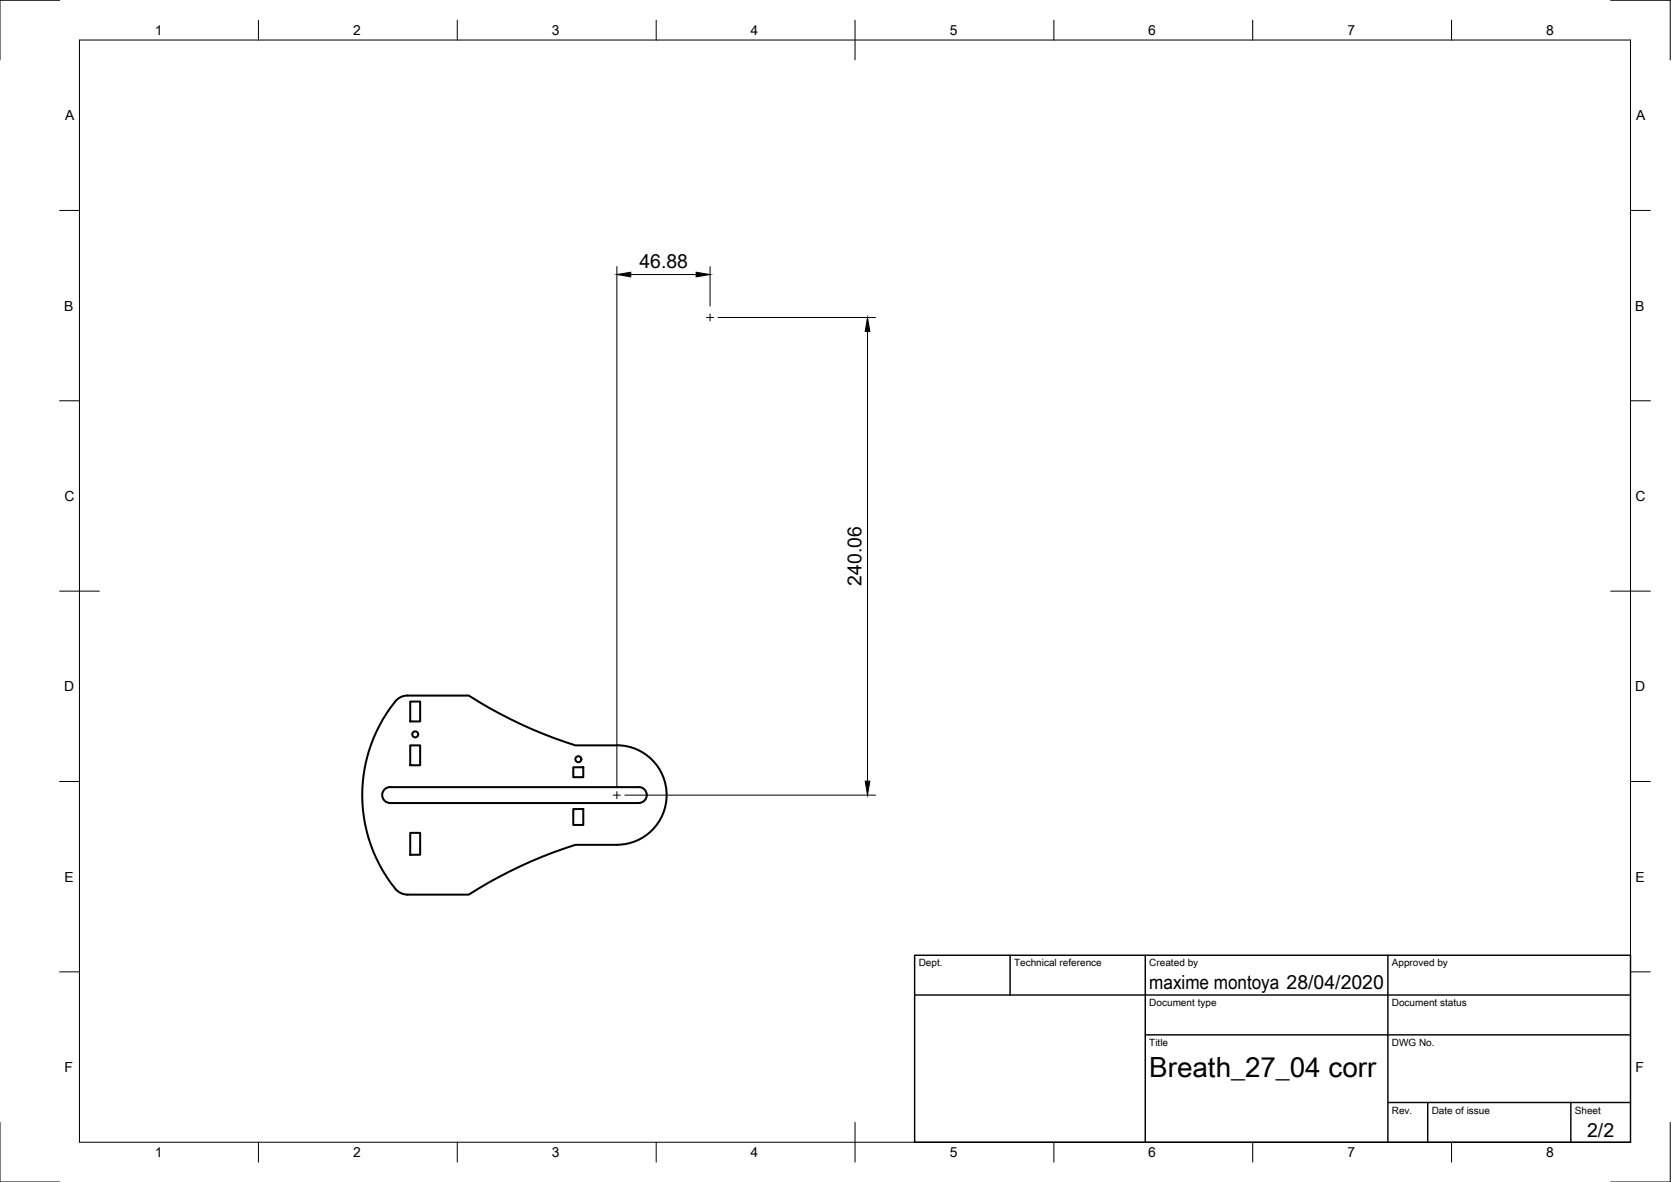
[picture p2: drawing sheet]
<svg xmlns="http://www.w3.org/2000/svg" width="420mm" height="297mm" viewBox="0 0 420 297" stroke-linecap="round" stroke-linejoin="round" font-family="sans-serif">
<!-- layer: Visible -->
<g fill="none" stroke="#000" stroke-width=".51">
<path d="M99.4 176.3a37.4 37.4 0 0 0 .4 47.5l1.5 .8 1.2 .2M102.5 174.8h15.4a112.6 112.6 0 0 0 26.8 12.5h10.4M102.5 174.8l-1.7 .4-1.4 1.1M103.1 176.3h2.5v5h-2.5zM98.1 197.8h62.5M98.1 197.8a2 2 0 0 0-2 2 2 2 0 0 0 2 2M103.1 187.3h2.5v5h-2.5zM144.1 192.8h2.6v2.5h-2.6zM155.1 187.3a12.5 12.5 0 0 1 12.5 12.5 12.5 12.5 0 0 1-12.5 12.5h-10.4a112.6 112.6 0 0 0-26.8 12.5h-15.4M160.6 197.8a2 2 0 0 1 2 2 2 2 0 0 1-2 2h-62.5M103.1 209.3h2.5v5.5h-2.5zM144.1 203.3h2.6v4h-2.6z"/>
<circle cx="104.4" cy="184.5" r=".75"/>
<circle cx="145.4" cy="190.8" r=".75"/>
</g>
<!-- layer: Border -->
<g fill="none" stroke="#000" stroke-width=".25">
<path d="M15 .1h-15v15M20 10.1h390v276.9h-390zM65 5.1v5M115 5.1v5M165 5.1v5M215 5.1v10M265 5.1v5M315 5.1v5M365 5.1v5M405 .1h15v15M15 52.9h5M410 52.9h5"/>
<path d="M15 100.7h5M410 100.7h5M15 148.6h10M405 148.6h10M15 196.4h5M410 196.4h5M15 244.2h5M410 244.2h5M0 282.1v14.9h15M65 287v5M115 287v5M165 287v5"/>
<path d="M215 282.1v9.9M265 287v5M315 287v5M365 287v5M420 282.1v14.9h-15"/>
</g>
<!-- layer: TitleBlock -->
<path d="M230 240.1h180v46.9h-180zM230 250h180M254 240.1v9.9M288 240.1v46.9M349 240.1v46.9M288 260.1h122M349 277.1h61M359 277.1v9.9M395 277.1v9.9" fill="none" stroke="#000" stroke-width=".36"/>
<!-- layer: Center Lines -->
<path d="M177.7 79.8h1.7M178.5 78.9v1.8M154.2 199.8h1.8M155.1 198.9v1.8" fill="none" stroke="#000" stroke-width=".25"/>
<!-- layer: Dimensions -->
<path d="M155.1 67v130.8M158.6 69h16.4M178.5 67v9.9M180.5 79.8h39.6M218.1 83.3v113M157.1 199.8h63" fill="none" stroke="#000" stroke-width=".25"/>
<path d="M155.1 69l3.5-.6v1.2zM175 68.4l3.5 .6-3.5 .6zM218.1 79.8l.6 3.5h-1.1zM217.6 196.3h1.1l-.6 3.5z" fill="#000" stroke="#000" stroke-width=".25"/>
<text font-size="7" x="289" y="270.6">Breath_27_04 corr</text>
<g font-size="4.9">
<text x="160.8" y="67.4">46.88</text>
<text x="216.6" y="147.2" transform="rotate(-90 216.6 147.2)">240.06</text>
<text x="289" y="248.5">maxime montoya 28/04/2020</text>
<text x="399.1" y="285.7">2/2</text>
</g>
<g font-size="3.5">
<text x="39" y="8.8">1</text>
<text x="88.8" y="8.8">2</text>
<text x="138.8" y="8.8">3</text>
<text x="188.7" y="8.8">4</text>
<text x="238.8" y="8.8">5</text>
<text x="288.7" y="8.8">6</text>
<text x="338.8" y="8.8">7</text>
<text x="388.8" y="8.8">8</text>
<text x="16.4" y="30.2">A</text>
<text x="411.4" y="30.2">A</text>
<text x="16.2" y="78">B</text>
<text x="411.2" y="78">B</text>
<text x="16.2" y="125.9">C</text>
<text x="411.2" y="125.9">C</text>
<text x="16.2" y="173.7">D</text>
<text x="411.2" y="173.7">D</text>
<text x="16.2" y="221.6">E</text>
<text x="411.2" y="221.6">E</text>
<text x="16.2" y="269.4">F</text>
<text x="411.2" y="269.4">F</text>
<text x="39" y="290.8">1</text>
<text x="88.8" y="290.8">2</text>
<text x="138.8" y="290.8">3</text>
<text x="188.7" y="290.8">4</text>
<text x="238.8" y="290.8">5</text>
<text x="288.7" y="290.8">6</text>
<text x="338.8" y="290.8">7</text>
<text x="388.8" y="290.8">8</text>
</g>
<g font-size="2.5">
<text x="231" y="242.9">Dept.</text>
<text x="255" y="242.9">Technical reference</text>
<text x="289" y="242.9">Created by</text>
<text x="350" y="242.9">Approved by</text>
<text x="289" y="252.8">Document type</text>
<text x="350" y="252.8">Document status</text>
<text x="289" y="262.9">Title</text>
<text x="350" y="262.9">DWG No.</text>
<text x="350" y="279.9">Rev.</text>
<text x="360" y="279.9">Date of issue</text>
<text x="396" y="279.9">Sheet</text>
</g>
</svg>
